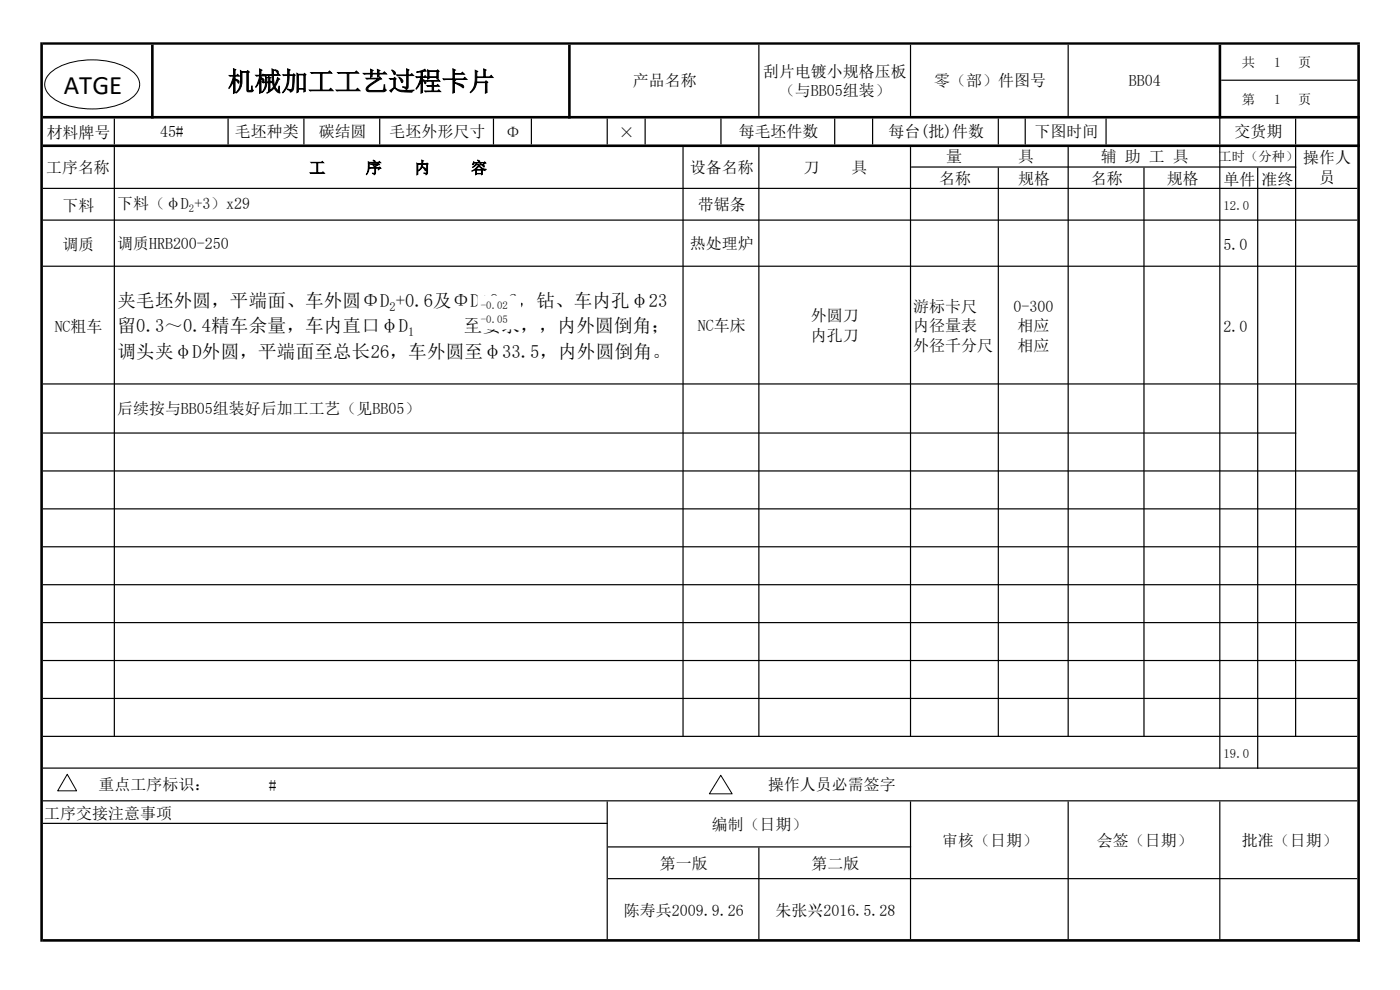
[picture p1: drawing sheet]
<svg xmlns="http://www.w3.org/2000/svg" width="297mm" height="210mm" viewBox="0 0 297 210" stroke-linecap="round" stroke-linejoin="round" font-family="sans-serif">
<g fill="#000">
<path d="M9.1 9h279.4v.5h-279.4zM259.1 16.9h28.9v.2h-28.9zM9.1 24.6h279.4v.5h-279.4zM9.1 30.6h279.4v.6h-279.4zM193.3 35.3h81.7v.3h-81.7zM9.1 39.8h278.9v.3h-278.9zM9.1 46.6h278.9v.2h-278.9zM9.1 56.3h278.9v.3h-278.9zM9.1 81.3h278.9v.3h-278.9zM9.1 91.7h265.9v.3h-265.9zM9.1 99.8h278.9v.2h-278.9zM9.1 107.8h278.9v.3h-278.9zM9.1 115.9h278.9v.2h-278.9zM9.1 123.9h278.9v.3h-278.9zM9.1 132h278.9v.2h-278.9zM9.1 140h278.9v.3h-278.9zM9.1 148h278.9v.3h-278.9zM9.1 156.1h278.9v.2h-278.9zM9.1 162.8h278.9v.3h-278.9zM9.1 169.8h278.9v.2h-278.9zM9.1 174.5h119.8v.3h-119.8zM128.9 179.5h64.4v.3h-64.4zM128.9 186.3h159.1v.2h-159.1zM9.1 199.2h279.4v.6h-279.4z" fill-rule="evenodd"/>
<path d="M258.5 9.5h.6v15.6h-.6zM24.1 25.1h.3v5.5h-.3zM160.9 9.5h.2v15.1h-.2zM193 9.5h.3v15.1h-.3zM226.5 9.5h.2v15.1h-.2z" fill-rule="evenodd"/>
<path d="M258.7 25.1h.2v5.5h-.2zM274.7 25.1h.3v5.5h-.3zM211.7 25.1h.2v5.5h-.2zM128.7 25.1h.2v5.5h-.2zM193 31.2h.3v125.1h-.3zM226.5 31.2h.2v125.1h-.2zM258.7 31.2h.2v131.9h-.2zM160.9 31.2h.2v125.1h-.2zM8.6 9h.5v190.8h-.5zM32 9.5h.6v15.6h-.6zM120.5 9.5h.6v15.6h-.6zM160.9 179.8h.2v19.4h-.2zM193 170h.3v29.2h-.3zM226.5 170h.2v29.2h-.2zM258.7 170h.2v29.2h-.2zM288 9.5h.5v190.3h-.5zM24.1 31.2h.3v125.1h-.3zM48.3 25.1h.2v5.5h-.2zM64.3 25.1h.3v5.5h-.3zM80.4 25.1h.3v5.5h-.3zM104.6 25.1h.2v5.5h-.2zM112.6 25.1h.3v5.5h-.3zM128.7 170h.2v29.2h-.2zM136.7 25.1h.3v5.5h-.3zM152.8 25.1h.3v5.5h-.3zM177 25.1h.2v5.5h-.2zM185 25.1h.3v5.5h-.3zM211.7 35.6h.2v120.7h-.2zM217.4 25.1h.2v5.5h-.2zM234.5 25.1h.3v5.5h-.3zM274.7 31.2h.3v125.1h-.3zM144.8 31.2h.2v125.1h-.2zM242.6 35.6h.2v120.7h-.2zM266.7 35.6h.3v127.5h-.3z" fill-rule="evenodd"/>
</g>
<path d="M10.9 15.3a15.5 15.5 0 0 1 12.6-2.2 8.9 8.9 0 0 1 5.8 3.4 3.1 3.1 0 0 1-1 4 15.5 15.5 0 0 1-12.7 2.2 8.9 8.9 0 0 1-5.8-3.4 3.1 3.1 0 0 1 1.1-4z" fill-rule="evenodd" fill="#fff"/>
<path d="M10.9 15.3a15.5 15.5 0 0 1 12.6-2.2 8.9 8.9 0 0 1 5.8 3.4 3.1 3.1 0 0 1-1 4 15.5 15.5 0 0 1-12.7 2.2 8.9 8.9 0 0 1-5.8-3.4 3.1 3.1 0 0 1 1.1-4z" fill="none" stroke="#000" stroke-width=".21"/>
<path d="M14.3 164.3l2 3.5h-4.1z" fill="#fff"/>
<path d="M14.3 164.3l2 3.5h-4.1z" fill="none" stroke="#000" stroke-width=".21"/>
<path d="M152.9 164.5l2.4 3.9h-4.8z" fill="#fff"/>
<path d="M152.9 164.5l2.4 3.9h-4.8z" fill="none" stroke="#000" stroke-width=".21"/>
<path d="M101.4 62.8h9v7h-9z" fill="#fff"/>
<path d="M101.4 62.8h9v7h-9z" fill="none" stroke="#fff" stroke-width=".21"/>
<text font-size="5.7" x="13.5" y="19.9">ATGE</text>
<text font-size="5.6" x="48.3" y="19.2">机械加工工艺过程卡片</text>
<g font-size="3.9">
<text x="24.9" y="65.1">夹毛坯外圆，平端面、车外圆ΦD +0.6及ΦD+0.6，钻、车内孔φ23</text>
<text x="24.9" y="70.5">留0.3～0.4精车余量，车内直口φD</text>
<text x="98.4" y="70.5">至要求，，内外圆倒角；</text>
<text x="24.9" y="75.9">调头夹φD外圆，平端面至总长26，车外圆至φ33.5，内外圆倒角。</text>
</g>
<g font-size="3.4">
<text x="161.9" y="16.3">刮片电镀小规格压板</text>
<text x="134.3" y="18.3">产品名称</text>
<text x="165.3" y="20.4">（与BB05组装）</text>
<text x="198.2" y="18.3">零（部）件图号</text>
<text x="239.5" y="18.3">BB04</text>
<text x="9.9" y="29.3">材料牌号</text>
<text x="34" y="29.2">45#</text>
<text x="49.8" y="29.2">毛坯种类</text>
<text x="67.6" y="29.2">碳结圆</text>
<text x="82.6" y="29.2">毛坯外形尺寸</text>
<text x="107.2" y="29.3">Φ</text>
<text x="131.3" y="29.3">×</text>
<text x="156.7" y="29.2">每毛坯件数</text>
<text x="188.5" y="29.2">每台(批)件数</text>
<text x="219.5" y="29.2">下图时间</text>
<text x="261.9" y="29.2">交货期</text>
<text x="200.7" y="34.5">量</text>
<text x="216" y="34.5">具</text>
<text x="233.6" y="34.5">辅 助 工 具</text>
<text x="276.5" y="34.7">操作人</text>
<text x="9.8" y="36.7">工序名称</text>
<text x="65.6" y="36.7">工</text>
<text x="77.6" y="36.7">序</text>
<text x="87.9" y="36.7">内</text>
<text x="99.9" y="36.7">容</text>
<text x="146.3" y="36.7">设备名称</text>
<text x="170.5" y="36.7">刀</text>
<text x="180.7" y="36.7">具</text>
<text x="199.3" y="39">名称</text>
<text x="216" y="39">规格</text>
<text x="231.4" y="39">名称</text>
<text x="247.5" y="39">规格</text>
<text x="259.6" y="39.2">单件 准终</text>
<text x="279.9" y="38.8">员</text>
<text x="13.3" y="44.8">下料</text>
<text x="24.8" y="44.4">下料（φD +3）x29</text>
<text x="148" y="44.6">带锯条</text>
<text x="13.3" y="53">调质</text>
<text x="24.8" y="52.9">调质HRB200-250</text>
<text x="146.3" y="52.9">热处理炉</text>
<text x="259.6" y="53">5.0</text>
<text x="11.6" y="70.4">NC粗车</text>
<text x="148" y="70.2">NC车床</text>
<text x="172" y="68.2">外圆刀</text>
<text x="193.8" y="66.1">游标卡尺</text>
<text x="193.8" y="70.3">内径量表</text>
<text x="215" y="66.1">0-300</text>
<text x="215.9" y="70.3">相应</text>
<text x="259.6" y="70.4">2.0</text>
<text x="172" y="72.3">内孔刀</text>
<text x="193.8" y="74.4">外径千分尺</text>
<text x="215.9" y="74.4">相应</text>
<text x="24.8" y="87.9">后续按与BB05组装好后加工工艺（见BB05）</text>
<text x="20.9" y="167.7">重点工序标识：</text>
<text x="57" y="167.9">#</text>
<text x="162.9" y="167.7">操作人员必需签字</text>
<text x="9.4" y="173.7">工序交接注意事项</text>
<text x="151" y="176.1">编制（日期）</text>
<text x="199.9" y="179.4">审核（日期）</text>
<text x="232.7" y="179.4">会签（日期）</text>
<text x="263.5" y="179.4">批准（日期）</text>
<text x="140" y="184.3">第一版</text>
<text x="172.2" y="184.3">第二版</text>
<text x="132.4" y="194.2">陈寿兵2009.9.26</text>
<text x="164.5" y="194.2">朱张兴2016.5.28</text>
</g>
<g font-size="2.8">
<text x="263.4" y="14.3">共</text>
<text x="270.3" y="14.3">1</text>
<text x="275.4" y="14.3">页</text>
<text x="263.4" y="22.1">第</text>
<text x="270.3" y="22.1">1</text>
<text x="275.4" y="22.1">页</text>
<text x="258.5" y="34.2">工时（分种）</text>
</g>
<g font-size="2.7">
<text x="259.6" y="44.5">12.0</text>
<text x="259.6" y="160.7">19.0</text>
</g>
<g font-size="2.6">
<text x="82.6" y="65.9">2</text>
<text x="86.6" y="71.3">1</text>
</g>
<g font-size="2.3">
<text x="102" y="65.5">-0.02</text>
<text x="102" y="68.5">-0.05</text>
</g>
<text font-size="2.2" x="40.1" y="45">2</text>
</svg>
